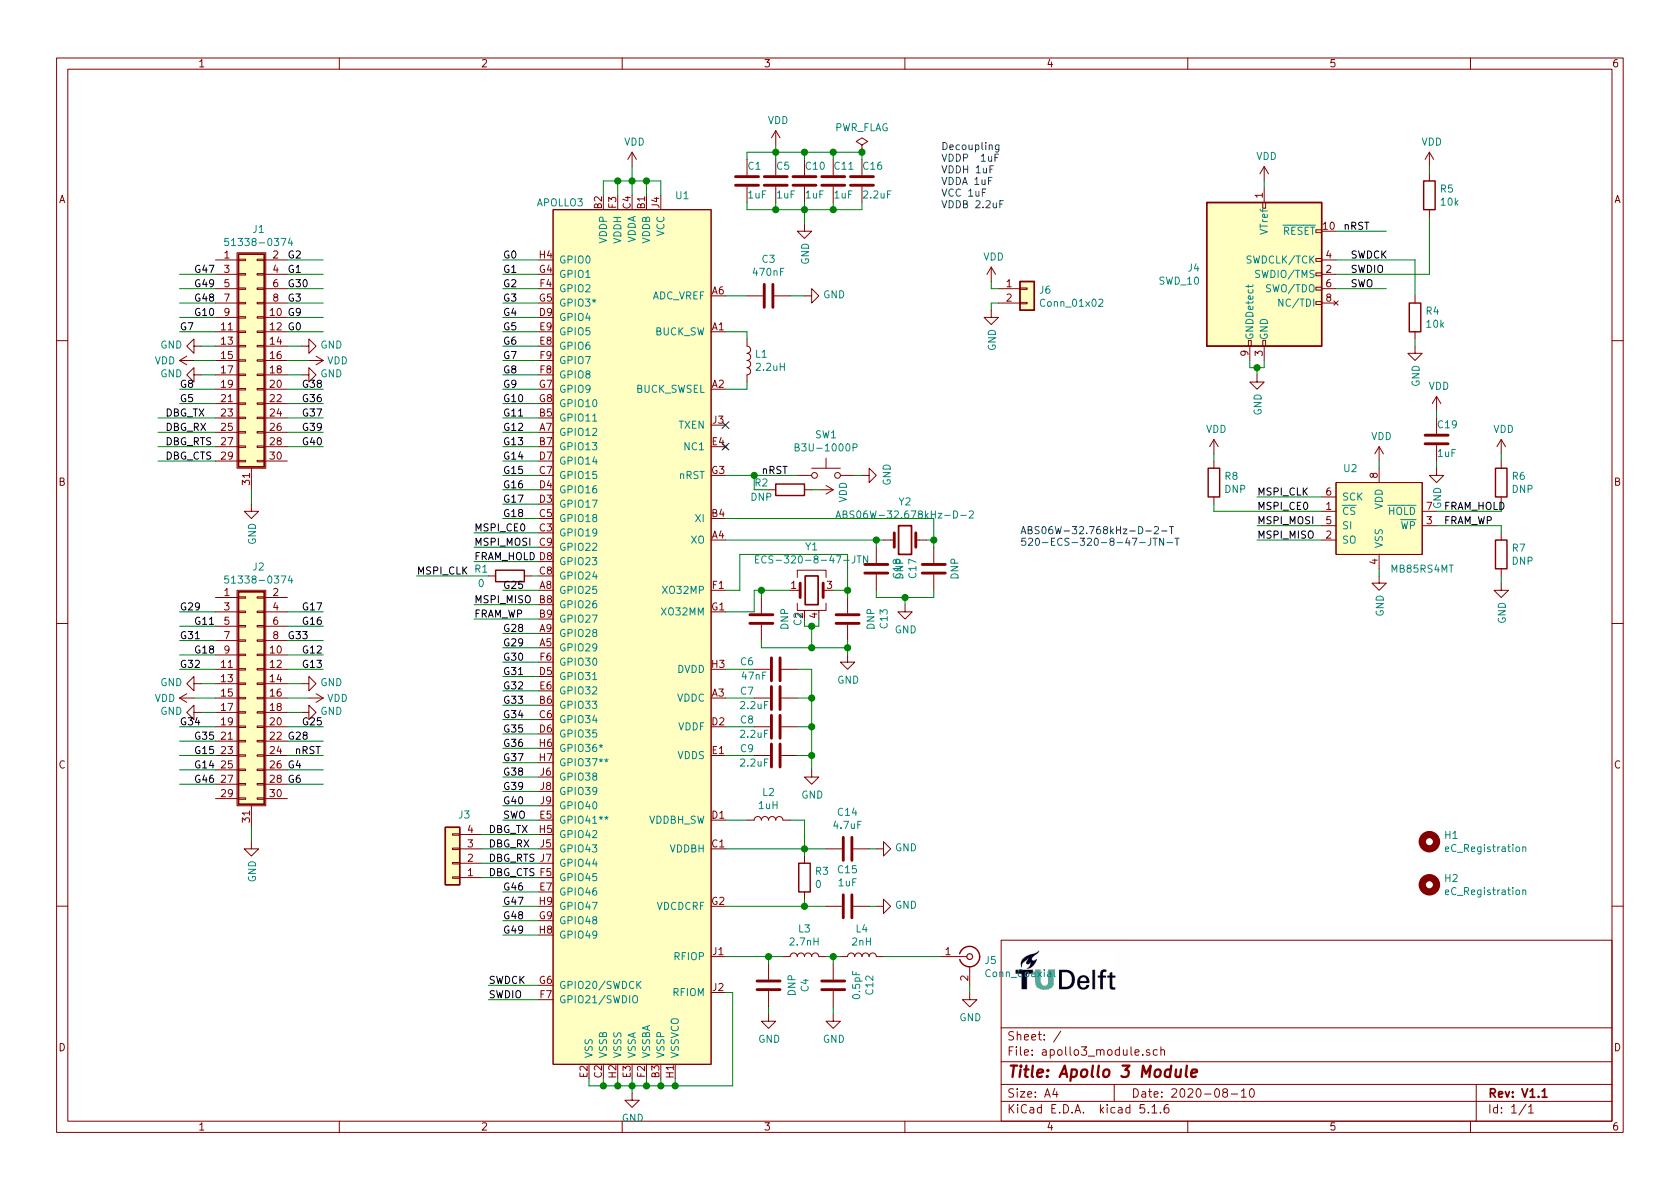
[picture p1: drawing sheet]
EESchema Schematic File Version 4
EELAYER 30 0
EELAYER END
$Descr A4 11693 8268
encoding utf-8
Sheet 1 1
Title "Apollo 3 Module"
Date "2020-08-10"
Rev "V1.1"
Comp ""
Comment1 ""
Comment2 ""
Comment3 ""
Comment4 ""
$EndDescr
$Comp
L Device:C C7
U 1 1
P 5400 4850
F 0 "C7" V 5350 4650 50  0000 C CNN
F 1 "2.2uF" V 5450 4700 50  0000 C CNN
F 2 "Capacitor_SMD:C_0402_1005Metric" H 5438 4700 50  0001 C CNN
F 3 "~" H 5400 4850 50  0001 C CNN
F 4 "GRM155R61C225KE11D" H 5400 4850 50  0001 C CNN "Partnum"
	1    5400 4850
	0    1    1    0   
$EndComp
$Comp
L Device:C C8
U 1 1
P 5400 5050
F 0 "C8" V 5350 4850 50  0000 C CNN
F 1 "2.2uF" V 5450 4900 50  0000 C CNN
F 2 "Capacitor_SMD:C_0402_1005Metric" H 5438 4900 50  0001 C CNN
F 3 "~" H 5400 5050 50  0001 C CNN
F 4 "GRM155R61C225KE11D" H 5400 5050 50  0001 C CNN "Partnum"
	1    5400 5050
	0    1    1    0   
$EndComp
$Comp
L Device:C C9
U 1 1
P 5400 5250
F 0 "C9" V 5350 5050 50  0000 C CNN
F 1 "2.2uF" V 5450 5100 50  0000 C CNN
F 2 "Capacitor_SMD:C_0402_1005Metric" H 5438 5100 50  0001 C CNN
F 3 "~" H 5400 5250 50  0001 C CNN
F 4 "GRM155R61C225KE11D" H 5400 5250 50  0001 C CNN "Partnum"
	1    5400 5250
	0    1    1    0   
$EndComp
$Comp
L power:GND #PWR06
U 1 1
P 5650 5350
F 0 "#PWR06" H 5650 5100 50  0001 C CNN
F 1 "GND" H 5655 5177 50  0000 C CNN
F 2 "" H 5650 5350 50  0001 C CNN
F 3 "" H 5650 5350 50  0001 C CNN
	1    5650 5350
	1    0    0    -1  
$EndComp
Wire Wire Line
	5550 4850 5650 4850
Wire Wire Line
	5650 4850 5650 5050
Wire Wire Line
	5550 5250 5650 5250
Connection ~ 5650 5250
Wire Wire Line
	5650 5250 5650 5350
Wire Wire Line
	5550 5050 5650 5050
Connection ~ 5650 5050
Wire Wire Line
	5650 5050 5650 5250
Wire Wire Line
	5050 4850 5250 4850
Wire Wire Line
	5050 5050 5250 5050
Wire Wire Line
	5250 5250 5050 5250
Wire Wire Line
	4200 1350 4200 1250
$Comp
L power:VDD #PWR01
U 1 1
P 4400 1150
F 0 "#PWR01" H 4400 1000 50  0001 C CNN
F 1 "VDD" H 4417 1323 50  0000 C CNN
F 2 "" H 4400 1150 50  0001 C CNN
F 3 "" H 4400 1150 50  0001 C CNN
	1    4400 1150
	1    0    0    -1  
$EndComp
Wire Wire Line
	4400 1150 4400 1250
Connection ~ 4400 1250
Wire Wire Line
	4400 1250 4500 1250
Wire Wire Line
	4200 1250 4300 1250
Wire Wire Line
	4600 1350 4600 1250
Wire Wire Line
	4500 1350 4500 1250
Connection ~ 4500 1250
Wire Wire Line
	4500 1250 4600 1250
Wire Wire Line
	4400 1350 4400 1250
Wire Wire Line
	4300 1250 4300 1350
Connection ~ 4300 1250
Wire Wire Line
	4300 1250 4400 1250
$Comp
L Device:C C6
U 1 1
P 5400 4650
F 0 "C6" V 5450 4850 50  0000 C CNN
F 1 "47nF" V 5350 4800 50  0000 C CNN
F 2 "Capacitor_SMD:C_0402_1005Metric" H 5438 4500 50  0001 C CNN
F 3 "~" H 5400 4650 50  0001 C CNN
F 4 "GRM155R71E473KA88D" V 5400 4650 50  0001 C CNN "Partnum"
	1    5400 4650
	0    -1   -1   0   
$EndComp
$Comp
L Device:C C1
U 1 1
P 5200 1250
F 0 "C1" H 5200 1150 50  0000 R CNN
F 1 "1uF" H 5200 1350 50  0000 R CNN
F 2 "Capacitor_SMD:C_0402_1005Metric" H 5238 1100 50  0001 C CNN
F 3 "~" H 5200 1250 50  0001 C CNN
F 4 "GRM155C81A105KA12D" H 5200 1250 50  0001 C CNN "Partnum"
	1    5200 1250
	-1   0    0    1   
$EndComp
$Comp
L Device:C C16
U 1 1
P 6000 1250
F 0 "C16" H 6000 1150 50  0000 R CNN
F 1 "2.2uF" H 6000 1350 50  0000 R CNN
F 2 "Capacitor_SMD:C_0402_1005Metric" H 6038 1100 50  0001 C CNN
F 3 "~" H 6000 1250 50  0001 C CNN
F 4 "GRM155R61C225KE11D" H 6000 1250 50  0001 C CNN "Partnum"
	1    6000 1250
	-1   0    0    1   
$EndComp
$Comp
L Device:C C5
U 1 1
P 5400 1250
F 0 "C5" H 5400 1150 50  0000 R CNN
F 1 "1uF" H 5400 1350 50  0000 R CNN
F 2 "Capacitor_SMD:C_0402_1005Metric" H 5438 1100 50  0001 C CNN
F 3 "~" H 5400 1250 50  0001 C CNN
F 4 "GRM155C81A105KA12D" H 5400 1250 50  0001 C CNN "Partnum"
	1    5400 1250
	-1   0    0    1   
$EndComp
$Comp
L Device:C C10
U 1 1
P 5600 1250
F 0 "C10" H 5600 1150 50  0000 R CNN
F 1 "1uF" H 5600 1350 50  0000 R CNN
F 2 "Capacitor_SMD:C_0402_1005Metric" H 5638 1100 50  0001 C CNN
F 3 "~" H 5600 1250 50  0001 C CNN
F 4 "GRM155C81A105KA12D" H 5600 1250 50  0001 C CNN "Partnum"
	1    5600 1250
	-1   0    0    1   
$EndComp
$Comp
L Device:C C11
U 1 1
P 5800 1250
F 0 "C11" H 5800 1150 50  0000 R CNN
F 1 "1uF" H 5800 1350 50  0000 R CNN
F 2 "Capacitor_SMD:C_0402_1005Metric" H 5838 1100 50  0001 C CNN
F 3 "~" H 5800 1250 50  0001 C CNN
F 4 "GRM155C81A105KA12D" H 5800 1250 50  0001 C CNN "Partnum"
	1    5800 1250
	-1   0    0    1   
$EndComp
$Comp
L power:VDD #PWR04
U 1 1
P 5400 1000
F 0 "#PWR04" H 5400 850 50  0001 C CNN
F 1 "VDD" H 5417 1173 50  0000 C CNN
F 2 "" H 5400 1000 50  0001 C CNN
F 3 "" H 5400 1000 50  0001 C CNN
	1    5400 1000
	1    0    0    -1  
$EndComp
Wire Wire Line
	6000 1050 6000 1100
Wire Wire Line
	5800 1100 5800 1050
Connection ~ 5800 1050
Wire Wire Line
	5800 1050 6000 1050
Wire Wire Line
	5600 1100 5600 1050
Connection ~ 5600 1050
Wire Wire Line
	5600 1050 5800 1050
Wire Wire Line
	5400 1100 5400 1050
Connection ~ 5400 1050
Wire Wire Line
	5400 1050 5600 1050
Wire Wire Line
	5200 1100 5200 1050
Wire Wire Line
	5200 1050 5400 1050
Wire Wire Line
	6000 1450 6000 1400
Wire Wire Line
	5800 1400 5800 1450
Connection ~ 5800 1450
Wire Wire Line
	5800 1450 6000 1450
Wire Wire Line
	5600 1400 5600 1450
Connection ~ 5600 1450
Wire Wire Line
	5600 1450 5800 1450
Wire Wire Line
	5400 1400 5400 1450
Connection ~ 5400 1450
Wire Wire Line
	5400 1450 5600 1450
Wire Wire Line
	5200 1400 5200 1450
Wire Wire Line
	5200 1450 5400 1450
Wire Wire Line
	5400 1000 5400 1050
Text Notes 6550 1450 0    50   ~ 0
Decoupling\nVDDP  1uF\nVDDH 1uF\nVDDA 1uF\nVCC 1uF\nVDDB 2.2uF
Wire Wire Line
	5550 4650 5650 4650
Wire Wire Line
	5650 4650 5650 4850
Connection ~ 5650 4850
Wire Wire Line
	5050 4650 5250 4650
NoConn ~ 5050 3100
$Comp
L Device:C C3
U 1 1
P 5350 2050
F 0 "C3" V 5602 2050 50  0000 C CNN
F 1 "470nF" V 5511 2050 50  0000 C CNN
F 2 "Capacitor_SMD:C_0402_1005Metric" H 5388 1900 50  0001 C CNN
F 3 "~" H 5350 2050 50  0001 C CNN
F 4 "GRT155R61C474KE01D" H 5350 2050 50  0001 C CNN "Partnum"
	1    5350 2050
	0    -1   -1   0   
$EndComp
$Comp
L power:GND #PWR05
U 1 1
P 5600 2050
F 0 "#PWR05" H 5600 1800 50  0001 C CNN
F 1 "GND" V 5605 1922 50  0000 R CNN
F 2 "" H 5600 2050 50  0001 C CNN
F 3 "" H 5600 2050 50  0001 C CNN
	1    5600 2050
	0    -1   -1   0   
$EndComp
Wire Wire Line
	5050 2050 5200 2050
Wire Wire Line
	5500 2050 5600 2050
$Comp
L Device:L L1
U 1 1
P 5200 2500
F 0 "L1" H 5253 2546 50  0000 L CNN
F 1 "2.2uH" H 5253 2455 50  0000 L CNN
F 2 "Inductor_SMD:L_0805_2012Metric" H 5200 2500 50  0001 C CNN
F 3 "~" H 5200 2500 50  0001 C CNN
F 4 "DFE201610E-2R2M=P2" H 5200 2500 50  0001 C CNN "Partnum"
	1    5200 2500
	1    0    0    -1  
$EndComp
Wire Wire Line
	5050 2300 5200 2300
Wire Wire Line
	5200 2300 5200 2350
Wire Wire Line
	5050 2700 5200 2700
Wire Wire Line
	5200 2700 5200 2650
$Comp
L Device:L L2
U 1 1
P 5350 5700
F 0 "L2" V 5540 5700 50  0000 C CNN
F 1 "1uH" V 5449 5700 50  0000 C CNN
F 2 "Inductor_SMD:L_0603_1608Metric" H 5350 5700 50  0001 C CNN
F 3 "~" H 5350 5700 50  0001 C CNN
F 4 "DFE18SAN1R0MG0L" H 5350 5700 50  0001 C CNN "Partnum"
	1    5350 5700
	0    -1   -1   0   
$EndComp
$Comp
L Device:C C15
U 1 1
P 5900 6300
F 0 "C15" V 6152 6300 50  0000 C CNN
F 1 "1uF" V 6061 6300 50  0000 C CNN
F 2 "Capacitor_SMD:C_0402_1005Metric" H 5938 6150 50  0001 C CNN
F 3 "~" H 5900 6300 50  0001 C CNN
F 4 "GRM155C81A105KA12D" H 5900 6300 50  0001 C CNN "Partnum"
	1    5900 6300
	0    -1   -1   0   
$EndComp
$Comp
L Device:C C14
U 1 1
P 5900 5900
F 0 "C14" V 6152 5900 50  0000 C CNN
F 1 "4.7uF" V 6061 5900 50  0000 C CNN
F 2 "Capacitor_SMD:C_0402_1005Metric" H 5938 5750 50  0001 C CNN
F 3 "~" H 5900 5900 50  0001 C CNN
F 4 "CL05A475KP5NRNC" V 5900 5900 50  0001 C CNN "Partnum"
	1    5900 5900
	0    -1   -1   0   
$EndComp
$Comp
L Device:R R3
U 1 1
P 5600 6100
F 0 "R3" H 5670 6146 50  0000 L CNN
F 1 "0" H 5670 6055 50  0000 L CNN
F 2 "Resistor_SMD:R_0402_1005Metric" V 5530 6100 50  0001 C CNN
F 3 "~" H 5600 6100 50  0001 C CNN
F 4 "ERJ-2GE0R00X" H 5600 6100 50  0001 C CNN "Partnum"
	1    5600 6100
	1    0    0    -1  
$EndComp
Wire Wire Line
	5750 5900 5600 5900
Wire Wire Line
	5600 5950 5600 5900
Connection ~ 5600 5900
Wire Wire Line
	5600 5900 5050 5900
Wire Wire Line
	5500 5700 5600 5700
Wire Wire Line
	5600 5700 5600 5900
Wire Wire Line
	5050 5700 5200 5700
Wire Wire Line
	5600 6250 5600 6300
Wire Wire Line
	5600 6300 5050 6300
Wire Wire Line
	5750 6300 5600 6300
Connection ~ 5600 6300
Wire Wire Line
	6050 6300 6100 6300
Wire Wire Line
	6050 5900 6100 5900
$Comp
L power:GND #PWR011
U 1 1
P 6100 5900
F 0 "#PWR011" H 6100 5650 50  0001 C CNN
F 1 "GND" V 6105 5772 50  0000 R CNN
F 2 "" H 6100 5900 50  0001 C CNN
F 3 "" H 6100 5900 50  0001 C CNN
	1    6100 5900
	0    -1   -1   0   
$EndComp
$Comp
L power:GND #PWR012
U 1 1
P 6100 6300
F 0 "#PWR012" H 6100 6050 50  0001 C CNN
F 1 "GND" V 6105 6172 50  0000 R CNN
F 2 "" H 6100 6300 50  0001 C CNN
F 3 "" H 6100 6300 50  0001 C CNN
	1    6100 6300
	0    -1   -1   0   
$EndComp
$Comp
L Device:C C13
U 1 1
P 5900 4300
F 0 "C13" V 6152 4300 50  0000 C CNN
F 1 "DNP" V 6061 4300 50  0000 C CNN
F 2 "Capacitor_SMD:C_0402_1005Metric" H 5938 4150 50  0001 C CNN
F 3 "~" H 5900 4300 50  0001 C CNN
	1    5900 4300
	1    0    0    -1  
$EndComp
$Comp
L Device:C C2
U 1 1
P 5300 4300
F 0 "C2" V 5552 4300 50  0000 C CNN
F 1 "DNP" V 5461 4300 50  0000 C CNN
F 2 "Capacitor_SMD:C_0402_1005Metric" H 5338 4150 50  0001 C CNN
F 3 "~" H 5300 4300 50  0001 C CNN
	1    5300 4300
	1    0    0    -1  
$EndComp
Text Notes 7100 3800 0    50   ~ 0
ABS06W-32.768kHz-D-2-T\n520-ECS-320-8-47-JTN-T
$Comp
L jaspers_lib:SWD_10 J4
U 1 1
P 8800 1900
F 0 "J4" H 8356 1946 50  0000 R CNN
F 1 "SWD_10" H 8356 1855 50  0000 R CNN
F 2 "jaspers_footprints:FTSH-105-01-F-D-K" H 8800 1900 50  0001 C CNN
F 3 "http://infocenter.arm.com/help/topic/com.arm.doc.ddi0314h/DDI0314H_coresight_components_trm.pdf" V 8450 650 50  0001 C CNN
F 4 "FTSH-105-01-F-D-K" H 8800 1900 50  0001 C CNN "Partnum"
	1    8800 1900
	1    0    0    -1  
$EndComp
NoConn ~ 5050 2950
Wire Wire Line
	5050 4250 5250 4250
Wire Wire Line
	5250 4250 5250 4100
Wire Wire Line
	5250 4100 5300 4100
Wire Wire Line
	5300 4150 5300 4100
Connection ~ 5300 4100
Wire Wire Line
	5300 4100 5500 4100
Wire Wire Line
	5050 4100 5150 4100
Wire Wire Line
	5150 4100 5150 3850
Wire Wire Line
	5150 3850 5900 3850
Wire Wire Line
	5900 3850 5900 4100
Wire Wire Line
	5800 4100 5900 4100
Connection ~ 5900 4100
Wire Wire Line
	5900 4100 5900 4150
$Comp
L power:GND #PWR09
U 1 1
P 5900 4550
F 0 "#PWR09" H 5900 4300 50  0001 C CNN
F 1 "GND" H 5905 4377 50  0000 C CNN
F 2 "" H 5900 4550 50  0001 C CNN
F 3 "" H 5900 4550 50  0001 C CNN
	1    5900 4550
	1    0    0    -1  
$EndComp
Wire Wire Line
	5300 4450 5300 4500
Wire Wire Line
	5300 4500 5650 4500
Wire Wire Line
	5900 4500 5900 4450
Wire Wire Line
	5900 4500 5900 4550
Connection ~ 5900 4500
Wire Wire Line
	5650 4350 5650 4500
Connection ~ 5650 4500
Wire Wire Line
	5650 4500 5900 4500
$Comp
L power:GND #PWR013
U 1 1
P 6300 4200
F 0 "#PWR013" H 6300 3950 50  0001 C CNN
F 1 "GND" H 6305 4027 50  0000 C CNN
F 2 "" H 6300 4200 50  0001 C CNN
F 3 "" H 6300 4200 50  0001 C CNN
	1    6300 4200
	1    0    0    -1  
$EndComp
Wire Wire Line
	6100 4150 6100 4100
Wire Wire Line
	6500 4150 6300 4150
Wire Wire Line
	6500 4100 6500 4150
Wire Wire Line
	6500 3750 6450 3750
Wire Wire Line
	6100 3750 6100 3800
Wire Wire Line
	6150 3750 6100 3750
$Comp
L Device:C C17
U 1 1
P 6100 3950
F 0 "C17" V 6352 3950 50  0000 C CNN
F 1 "DNP" V 6261 3950 50  0000 C CNN
F 2 "Capacitor_SMD:C_0402_1005Metric" H 6138 3800 50  0001 C CNN
F 3 "~" H 6100 3950 50  0001 C CNN
	1    6100 3950
	1    0    0    -1  
$EndComp
$Comp
L Device:C C18
U 1 1
P 6500 3950
F 0 "C18" V 6752 3950 50  0000 C CNN
F 1 "DNP" V 6350 3950 50  0000 C CNN
F 2 "Capacitor_SMD:C_0402_1005Metric" H 6538 3800 50  0001 C CNN
F 3 "~" H 6500 3950 50  0001 C CNN
	1    6500 3950
	-1   0    0    1   
$EndComp
Wire Wire Line
	6300 4200 6300 4150
Connection ~ 6300 4150
Wire Wire Line
	6300 4150 6100 4150
Wire Wire Line
	5050 3750 6100 3750
Connection ~ 6100 3750
$Comp
L jaspers_lib:ABS06W-32.678kHz-D-2 Y2
U 1 1
P 6300 3750
F 0 "Y2" H 6300 4018 50  0000 C CNN
F 1 "ABS06W-32.678kHz-D-2" H 6300 3927 50  0000 C CNN
F 2 "jaspers_footprints:Crystal_SMD_MicroCrystal_CC8V-T1A-2Pin_2.0x1.2mm" H 6300 3750 50  0001 C CNN
F 3 "https://abracon.com/Resonators/ABS06W.pdf" H 6300 3750 50  0001 C CNN
F 4 "ABS06W-32.768kHz-D-2" H 6300 3750 50  0001 C CNN "Partnum"
	1    6300 3750
	1    0    0    -1  
$EndComp
Wire Wire Line
	5050 3600 6500 3600
Wire Wire Line
	6500 3600 6500 3750
Connection ~ 6500 3750
Wire Wire Line
	6500 3750 6500 3800
Text Label 3400 6850 0    50   ~ 0
SWDCK
Text Label 3400 6950 0    50   ~ 0
SWDIO
Wire Wire Line
	3750 6850 3400 6850
Wire Wire Line
	3400 6950 3750 6950
Text Label 9400 1800 0    50   ~ 0
SWDCK
Text Label 9400 1900 0    50   ~ 0
SWDIO
Wire Wire Line
	9300 2000 9650 2000
Text Label 9400 2000 0    50   ~ 0
SWO
Text Label 3500 5700 0    50   ~ 0
SWO
Wire Wire Line
	3500 5700 3750 5700
$Comp
L power:GND #PWR014
U 1 1
P 8750 2600
F 0 "#PWR014" H 8750 2350 50  0001 C CNN
F 1 "GND" V 8755 2472 50  0000 R CNN
F 2 "" H 8750 2600 50  0001 C CNN
F 3 "" H 8750 2600 50  0001 C CNN
	1    8750 2600
	1    0    0    -1  
$EndComp
Wire Wire Line
	8700 2500 8700 2550
Wire Wire Line
	8700 2550 8750 2550
Wire Wire Line
	8800 2550 8800 2500
Wire Wire Line
	8750 2550 8750 2600
Connection ~ 8750 2550
Wire Wire Line
	8750 2550 8800 2550
$Comp
L power:VDD #PWR015
U 1 1
P 8800 1250
F 0 "#PWR015" H 8800 1100 50  0001 C CNN
F 1 "VDD" H 8817 1423 50  0000 C CNN
F 2 "" H 8800 1250 50  0001 C CNN
F 3 "" H 8800 1250 50  0001 C CNN
	1    8800 1250
	1    0    0    -1  
$EndComp
Wire Wire Line
	8800 1250 8800 1300
Text Label 5300 3300 0    50   ~ 0
nRST
$Comp
L Switch:SW_Push SW1
U 1 1
P 5750 3300
F 0 "SW1" H 5750 3585 50  0000 C CNN
F 1 "B3U-1000P" H 5750 3494 50  0000 C CNN
F 2 "Button_Switch_SMD:SW_SPST_B3U-1000P" H 5750 3500 50  0001 C CNN
F 3 "~" H 5750 3500 50  0001 C CNN
F 4 "B3U-1000P" H 5750 3300 50  0001 C CNN "Partnum"
	1    5750 3300
	1    0    0    -1  
$EndComp
Wire Wire Line
	5050 3300 5250 3300
Wire Wire Line
	5950 3300 6000 3300
$Comp
L power:GND #PWR010
U 1 1
P 6000 3300
F 0 "#PWR010" H 6000 3050 50  0001 C CNN
F 1 "GND" H 6005 3127 50  0000 C CNN
F 2 "" H 6000 3300 50  0001 C CNN
F 3 "" H 6000 3300 50  0001 C CNN
	1    6000 3300
	0    -1   -1   0   
$EndComp
$Comp
L power:VDD #PWR07
U 1 1
P 5700 3400
F 0 "#PWR07" H 5700 3250 50  0001 C CNN
F 1 "VDD" H 5717 3573 50  0000 C CNN
F 2 "" H 5700 3400 50  0001 C CNN
F 3 "" H 5700 3400 50  0001 C CNN
	1    5700 3400
	0    1    1    0   
$EndComp
Wire Wire Line
	5650 3400 5700 3400
Wire Wire Line
	5250 3400 5250 3300
Wire Wire Line
	5250 3400 5350 3400
Connection ~ 5250 3300
Wire Wire Line
	5250 3300 5550 3300
Text Label 9350 1600 0    50   ~ 0
nRST
Wire Wire Line
	9300 1600 9650 1600
Wire Wire Line
	5050 6900 5100 6900
Wire Wire Line
	5100 6900 5100 7550
Wire Wire Line
	5100 7550 4700 7550
Wire Wire Line
	4100 7550 4100 7500
Wire Wire Line
	4700 7500 4700 7550
Connection ~ 4700 7550
Wire Wire Line
	4700 7550 4600 7550
Wire Wire Line
	4600 7500 4600 7550
Connection ~ 4600 7550
Wire Wire Line
	4600 7550 4500 7550
Wire Wire Line
	4500 7500 4500 7550
Connection ~ 4500 7550
Wire Wire Line
	4300 7550 4300 7500
Wire Wire Line
	4100 7550 4200 7550
Connection ~ 4300 7550
Wire Wire Line
	4300 7550 4400 7550
Wire Wire Line
	4200 7500 4200 7550
Connection ~ 4200 7550
Wire Wire Line
	4200 7550 4300 7550
Wire Wire Line
	4400 7500 4400 7550
Connection ~ 4400 7550
Wire Wire Line
	4400 7550 4500 7550
Wire Wire Line
	4400 7550 4400 7600
$Comp
L power:GND #PWR02
U 1 1
P 4400 7600
F 0 "#PWR02" H 4400 7350 50  0001 C CNN
F 1 "GND" H 4405 7427 50  0000 C CNN
F 2 "" H 4400 7600 50  0001 C CNN
F 3 "" H 4400 7600 50  0001 C CNN
	1    4400 7600
	1    0    0    -1  
$EndComp
$Comp
L Device:C C4
U 1 1
P 5350 6850
F 0 "C4" V 5602 6850 50  0000 C CNN
F 1 "DNP" V 5511 6850 50  0000 C CNN
F 2 "Capacitor_SMD:C_0402_1005Metric" H 5388 6700 50  0001 C CNN
F 3 "~" H 5350 6850 50  0001 C CNN
	1    5350 6850
	1    0    0    -1  
$EndComp
$Comp
L Device:C C12
U 1 1
P 5800 6850
F 0 "C12" V 6052 6850 50  0000 C CNN
F 1 "0.5pF" V 5961 6850 50  0000 C CNN
F 2 "Capacitor_SMD:C_0402_1005Metric" H 5838 6700 50  0001 C CNN
F 3 "~" H 5800 6850 50  0001 C CNN
F 4 "GRM1885C1HR50BA01D" V 5800 6850 50  0001 C CNN "Partnum"
	1    5800 6850
	1    0    0    -1  
$EndComp
$Comp
L Device:L L3
U 1 1
P 5600 6650
F 0 "L3" V 5790 6650 50  0000 C CNN
F 1 "2.7nH" V 5699 6650 50  0000 C CNN
F 2 "Inductor_SMD:L_0402_1005Metric" H 5600 6650 50  0001 C CNN
F 3 "~" H 5600 6650 50  0001 C CNN
F 4 "LQG15HS2N7S02D" H 5600 6650 50  0001 C CNN "Partnum"
	1    5600 6650
	0    -1   -1   0   
$EndComp
$Comp
L Device:L L4
U 1 1
P 6000 6650
F 0 "L4" V 6190 6650 50  0000 C CNN
F 1 "2nH" V 6099 6650 50  0000 C CNN
F 2 "Inductor_SMD:L_0402_1005Metric" H 6000 6650 50  0001 C CNN
F 3 "~" H 6000 6650 50  0001 C CNN
F 4 "LQG15HS2N0S02D" H 6000 6650 50  0001 C CNN "Partnum"
	1    6000 6650
	0    -1   -1   0   
$EndComp
$Comp
L power:GND #PWR03
U 1 1
P 5350 7050
F 0 "#PWR03" H 5350 6800 50  0001 C CNN
F 1 "GND" H 5355 6877 50  0000 C CNN
F 2 "" H 5350 7050 50  0001 C CNN
F 3 "" H 5350 7050 50  0001 C CNN
	1    5350 7050
	1    0    0    -1  
$EndComp
$Comp
L power:GND #PWR08
U 1 1
P 5800 7050
F 0 "#PWR08" H 5800 6800 50  0001 C CNN
F 1 "GND" H 5805 6877 50  0000 C CNN
F 2 "" H 5800 7050 50  0001 C CNN
F 3 "" H 5800 7050 50  0001 C CNN
	1    5800 7050
	1    0    0    -1  
$EndComp
Wire Wire Line
	5050 6650 5350 6650
Wire Wire Line
	5350 6650 5350 6700
Wire Wire Line
	5350 6650 5450 6650
Connection ~ 5350 6650
Wire Wire Line
	5800 6650 5750 6650
Wire Wire Line
	5800 6700 5800 6650
Wire Wire Line
	5850 6650 5800 6650
Connection ~ 5800 6650
Wire Wire Line
	6150 6650 6550 6650
Wire Wire Line
	5800 7000 5800 7050
Wire Wire Line
	5350 7000 5350 7050
$Comp
L jaspers_lib:51338-0374 J1
U 1 1
P 1750 2500
F 0 "J1" H 1800 3415 50  0000 C CNN
F 1 "51338-0374" H 1800 3324 50  0000 C CNN
F 2 "jaspers_footprints:51338-0374" H 1750 2500 50  0001 C CNN
F 3 "https://www.molex.com/webdocs/datasheets/pdf/en-us/0513380374_PCB_RECEPTACLES.pdf" H 1750 2500 50  0001 C CNN
F 4 "51338-0374" H 1750 2500 50  0001 C CNN "Partnum"
	1    1750 2500
	1    0    0    -1  
$EndComp
$Comp
L jaspers_lib:51338-0374 J2
U 1 1
P 1750 4850
F 0 "J2" H 1800 5765 50  0000 C CNN
F 1 "51338-0374" H 1800 5674 50  0000 C CNN
F 2 "jaspers_footprints:51338-0374" H 1750 4850 50  0001 C CNN
F 3 "https://www.molex.com/webdocs/datasheets/pdf/en-us/0513380374_PCB_RECEPTACLES.pdf" H 1750 4850 50  0001 C CNN
F 4 "51338-0374" H 1750 4850 50  0001 C CNN "Partnum"
	1    1750 4850
	1    0    0    -1  
$EndComp
$Comp
L jaspers_lib:MB85RS4MT U2
U 1 1
P 9600 3600
F 0 "U2" H 9400 3950 50  0000 C CNN
F 1 "MB85RS4MT" H 9900 3250 50  0000 C CNN
F 2 "Package_SO:SO-8_5.3x6.2mm_P1.27mm" H 9350 3450 50  0001 C CNN
F 3 "https://www.fujitsu.com/global/documents/products/devices/semiconductor/fram/lineup/MB85RS4MT-DS501-00053-1v0-E.pdf" H 9350 3450 50  0001 C CNN
F 4 "MB85RS4MT" H 9600 3600 50  0001 C CNN "Partnum"
	1    9600 3600
	1    0    0    -1  
$EndComp
Text Label 8750 3450 0    50   ~ 0
MSPI_CLK
Text Label 8750 3550 0    50   ~ 0
MSPI_CE0
Text Label 8750 3650 0    50   ~ 0
MSPI_MOSI
Text Label 8750 3750 0    50   ~ 0
MSPI_MISO
Wire Wire Line
	8750 3450 9200 3450
Wire Wire Line
	8750 3650 9200 3650
Wire Wire Line
	9200 3750 8750 3750
$Comp
L power:GND #PWR017
U 1 1
P 9600 4000
F 0 "#PWR017" H 9600 3750 50  0001 C CNN
F 1 "GND" V 9605 3872 50  0000 R CNN
F 2 "" H 9600 4000 50  0001 C CNN
F 3 "" H 9600 4000 50  0001 C CNN
	1    9600 4000
	1    0    0    -1  
$EndComp
Wire Wire Line
	9600 4000 9600 3950
$Comp
L power:VDD #PWR016
U 1 1
P 9600 3200
F 0 "#PWR016" H 9600 3050 50  0001 C CNN
F 1 "VDD" H 9617 3373 50  0000 C CNN
F 2 "" H 9600 3200 50  0001 C CNN
F 3 "" H 9600 3200 50  0001 C CNN
	1    9600 3200
	1    0    0    -1  
$EndComp
Wire Wire Line
	9600 3200 9600 3250
$Comp
L Device:R R6
U 1 1
P 10450 3350
F 0 "R6" H 10520 3396 50  0000 L CNN
F 1 "DNP" H 10520 3305 50  0000 L CNN
F 2 "Resistor_SMD:R_0603_1608Metric" V 10380 3350 50  0001 C CNN
F 3 "~" H 10450 3350 50  0001 C CNN
	1    10450 3350
	1    0    0    -1  
$EndComp
$Comp
L Device:R R7
U 1 1
P 10450 3850
F 0 "R7" H 10520 3896 50  0000 L CNN
F 1 "DNP" H 10520 3805 50  0000 L CNN
F 2 "Resistor_SMD:R_0603_1608Metric" V 10380 3850 50  0001 C CNN
F 3 "~" H 10450 3850 50  0001 C CNN
	1    10450 3850
	1    0    0    -1  
$EndComp
$Comp
L power:GND #PWR021
U 1 1
P 10450 4050
F 0 "#PWR021" H 10450 3800 50  0001 C CNN
F 1 "GND" V 10455 3922 50  0000 R CNN
F 2 "" H 10450 4050 50  0001 C CNN
F 3 "" H 10450 4050 50  0001 C CNN
	1    10450 4050
	1    0    0    -1  
$EndComp
$Comp
L power:VDD #PWR020
U 1 1
P 10450 3150
F 0 "#PWR020" H 10450 3000 50  0001 C CNN
F 1 "VDD" H 10467 3323 50  0000 C CNN
F 2 "" H 10450 3150 50  0001 C CNN
F 3 "" H 10450 3150 50  0001 C CNN
	1    10450 3150
	1    0    0    -1  
$EndComp
Wire Wire Line
	10450 3500 10450 3550
Wire Wire Line
	10450 3550 10000 3550
Wire Wire Line
	10450 3150 10450 3200
Wire Wire Line
	10450 4050 10450 4000
Text Label 10050 3550 0    50   ~ 0
FRAM_HOLD
Text Label 10050 3650 0    50   ~ 0
FRAM_WP
Wire Wire Line
	10000 3650 10450 3650
Wire Wire Line
	10450 3650 10450 3700
Text Label 2900 4000 0    50   ~ 0
MSPI_CLK
Text Label 3300 3700 0    50   ~ 0
MSPI_CE0
Text Label 3300 3800 0    50   ~ 0
MSPI_MOSI
Text Label 3300 4200 0    50   ~ 0
MSPI_MISO
Wire Wire Line
	3750 3700 3300 3700
Wire Wire Line
	3300 3800 3750 3800
Wire Wire Line
	3750 4200 3300 4200
Wire Wire Line
	3750 3900 3300 3900
Text Label 3300 3900 0    50   ~ 0
FRAM_HOLD
Text Label 3300 4300 0    50   ~ 0
FRAM_WP
Wire Wire Line
	3300 4300 3750 4300
$Comp
L Connector_Generic:Conn_01x04 J3
U 1 1
P 3150 6000
F 0 "J3" H 3068 5667 50  0000 C CNN
F 1 "Conn_01x04" H 3068 5666 50  0001 C CNN
F 2 "Connector_PinHeader_1.27mm:PinHeader_1x04_P1.27mm_Vertical" H 3150 6000 50  0001 C CNN
F 3 "~" H 3150 6000 50  0001 C CNN
F 4 "GRPB041VWVN-RC" H 3150 6000 50  0001 C CNN "Partnum"
	1    3150 6000
	-1   0    0    1   
$EndComp
Wire Wire Line
	3350 5800 3750 5800
Wire Wire Line
	3750 5900 3350 5900
Wire Wire Line
	3350 6000 3750 6000
Wire Wire Line
	3750 6100 3350 6100
Text Label 3400 5800 0    50   ~ 0
DBG_TX
Text Label 3400 5900 0    50   ~ 0
DBG_RX
Text Label 3400 6000 0    50   ~ 0
DBG_RTS
Text Label 3400 6100 0    50   ~ 0
DBG_CTS
Wire Wire Line
	9300 1800 9850 1800
$Comp
L Device:R R4
U 1 1
P 9850 2200
F 0 "R4" H 9920 2246 50  0000 L CNN
F 1 "10k" H 9920 2155 50  0000 L CNN
F 2 "Resistor_SMD:R_0603_1608Metric" V 9780 2200 50  0001 C CNN
F 3 "~" H 9850 2200 50  0001 C CNN
F 4 "ERJ-3GEYJ103V" H 9850 2200 50  0001 C CNN "Partnum"
	1    9850 2200
	1    0    0    -1  
$EndComp
Wire Wire Line
	9300 1900 9950 1900
Wire Wire Line
	9950 1900 9950 1500
$Comp
L Device:R R5
U 1 1
P 9950 1350
F 0 "R5" H 10020 1396 50  0000 L CNN
F 1 "10k" H 10020 1305 50  0000 L CNN
F 2 "Resistor_SMD:R_0603_1608Metric" V 9880 1350 50  0001 C CNN
F 3 "~" H 9950 1350 50  0001 C CNN
F 4 "ERJ-3GEYJ103V" H 9950 1350 50  0001 C CNN "Partnum"
	1    9950 1350
	1    0    0    -1  
$EndComp
$Comp
L power:VDD #PWR019
U 1 1
P 9950 1150
F 0 "#PWR019" H 9950 1000 50  0001 C CNN
F 1 "VDD" H 9967 1323 50  0000 C CNN
F 2 "" H 9950 1150 50  0001 C CNN
F 3 "" H 9950 1150 50  0001 C CNN
	1    9950 1150
	1    0    0    -1  
$EndComp
Wire Wire Line
	9950 1150 9950 1200
Wire Wire Line
	9850 1800 9850 2050
$Comp
L power:GND #PWR018
U 1 1
P 9850 2400
F 0 "#PWR018" H 9850 2150 50  0001 C CNN
F 1 "GND" V 9855 2272 50  0000 R CNN
F 2 "" H 9850 2400 50  0001 C CNN
F 3 "" H 9850 2400 50  0001 C CNN
	1    9850 2400
	1    0    0    -1  
$EndComp
Wire Wire Line
	9850 2350 9850 2400
$Comp
L Device:R R1
U 1 1
P 3550 4000
F 0 "R1" V 3500 3800 50  0000 C CNN
F 1 "0" V 3600 3800 50  0000 C CNN
F 2 "Resistor_SMD:R_0603_1608Metric" V 3480 4000 50  0001 C CNN
F 3 "~" H 3550 4000 50  0001 C CNN
F 4 "ERJ-3GEY0R00V" V 3550 4000 50  0001 C CNN "Partnum"
	1    3550 4000
	0    1    1    0   
$EndComp
Wire Wire Line
	3750 4000 3700 4000
Wire Wire Line
	2900 4000 3400 4000
Text Label 3500 1800 0    50   ~ 0
G0
Text Label 3500 1900 0    50   ~ 0
G1
Text Label 3500 2000 0    50   ~ 0
G2
Text Label 3500 2100 0    50   ~ 0
G3
Text Label 3500 2200 0    50   ~ 0
G4
Text Label 3500 2300 0    50   ~ 0
G5
Text Label 3500 2400 0    50   ~ 0
G6
Text Label 3500 2500 0    50   ~ 0
G7
Text Label 3500 2600 0    50   ~ 0
G8
Text Label 3500 2700 0    50   ~ 0
G9
Text Label 3500 2800 0    50   ~ 0
G10
Text Label 3500 2900 0    50   ~ 0
G11
Text Label 3500 3000 0    50   ~ 0
G12
Text Label 3500 3100 0    50   ~ 0
G13
Text Label 3500 3200 0    50   ~ 0
G14
Text Label 3500 3300 0    50   ~ 0
G15
Text Label 3500 3400 0    50   ~ 0
G16
Text Label 3500 3500 0    50   ~ 0
G17
Text Label 3500 3600 0    50   ~ 0
G18
Text Label 3500 4400 0    50   ~ 0
G28
Text Label 3500 4500 0    50   ~ 0
G29
Text Label 3500 4600 0    50   ~ 0
G30
Text Label 3500 4700 0    50   ~ 0
G31
Text Label 3500 4800 0    50   ~ 0
G32
Text Label 3500 4900 0    50   ~ 0
G33
Text Label 3500 5000 0    50   ~ 0
G34
Text Label 3500 5100 0    50   ~ 0
G35
Text Label 3500 5200 0    50   ~ 0
G36
Text Label 3500 5300 0    50   ~ 0
G37
Text Label 3500 5400 0    50   ~ 0
G38
Text Label 3500 5500 0    50   ~ 0
G39
Text Label 3500 5600 0    50   ~ 0
G40
Text Label 3500 6200 0    50   ~ 0
G46
Text Label 3500 6300 0    50   ~ 0
G47
Text Label 3500 6400 0    50   ~ 0
G48
Text Label 3500 6500 0    50   ~ 0
G49
Wire Wire Line
	3500 1800 3750 1800
Wire Wire Line
	3750 1900 3500 1900
Wire Wire Line
	3500 2000 3750 2000
Wire Wire Line
	3500 2100 3750 2100
Wire Wire Line
	3500 2200 3750 2200
Wire Wire Line
	3750 2300 3500 2300
Wire Wire Line
	3500 2400 3750 2400
Wire Wire Line
	3750 2500 3500 2500
Wire Wire Line
	3500 2600 3750 2600
Wire Wire Line
	3750 2700 3500 2700
Wire Wire Line
	3500 2800 3750 2800
Wire Wire Line
	3750 2900 3500 2900
Wire Wire Line
	3500 3000 3750 3000
Wire Wire Line
	3750 3100 3500 3100
Wire Wire Line
	3500 3200 3750 3200
Wire Wire Line
	3750 3300 3500 3300
Wire Wire Line
	3500 3400 3750 3400
Wire Wire Line
	3750 3500 3500 3500
Wire Wire Line
	3500 3600 3750 3600
Wire Wire Line
	3500 4400 3750 4400
Wire Wire Line
	3500 4500 3750 4500
Wire Wire Line
	3500 4600 3750 4600
Wire Wire Line
	3500 4700 3750 4700
Wire Wire Line
	3750 4800 3500 4800
Wire Wire Line
	3500 4900 3750 4900
Wire Wire Line
	3750 5000 3500 5000
Wire Wire Line
	3500 5100 3750 5100
Wire Wire Line
	3500 5200 3750 5200
Wire Wire Line
	3500 5300 3750 5300
Wire Wire Line
	3750 5400 3500 5400
Wire Wire Line
	3500 5500 3750 5500
Wire Wire Line
	3750 5600 3500 5600
Wire Wire Line
	3500 6200 3750 6200
Wire Wire Line
	3750 6300 3500 6300
Wire Wire Line
	3500 6400 3750 6400
Wire Wire Line
	3750 6500 3500 6500
$Comp
L power:GND #PWR0101
U 1 1
P 1750 3500
F 0 "#PWR0101" H 1750 3250 50  0001 C CNN
F 1 "GND" V 1755 3372 50  0000 R CNN
F 2 "" H 1750 3500 50  0001 C CNN
F 3 "" H 1750 3500 50  0001 C CNN
	1    1750 3500
	1    0    0    -1  
$EndComp
$Comp
L power:GND #PWR0102
U 1 1
P 1750 5850
F 0 "#PWR0102" H 1750 5600 50  0001 C CNN
F 1 "GND" V 1755 5722 50  0000 R CNN
F 2 "" H 1750 5850 50  0001 C CNN
F 3 "" H 1750 5850 50  0001 C CNN
	1    1750 5850
	1    0    0    -1  
$EndComp
Wire Wire Line
	1750 5750 1750 5850
Wire Wire Line
	1750 3400 1750 3500
Wire Wire Line
	2000 2500 2150 2500
$Comp
L power:VDD #PWR0103
U 1 1
P 2150 2500
F 0 "#PWR0103" H 2150 2350 50  0001 C CNN
F 1 "VDD" V 2150 2700 50  0000 C CNN
F 2 "" H 2150 2500 50  0001 C CNN
F 3 "" H 2150 2500 50  0001 C CNN
	1    2150 2500
	0    1    1    0   
$EndComp
Wire Wire Line
	2000 2600 2100 2600
Wire Wire Line
	2100 2400 2000 2400
$Comp
L power:GND #PWR0104
U 1 1
P 2100 2600
F 0 "#PWR0104" H 2100 2350 50  0001 C CNN
F 1 "GND" V 2105 2472 50  0000 R CNN
F 2 "" H 2100 2600 50  0001 C CNN
F 3 "" H 2100 2600 50  0001 C CNN
	1    2100 2600
	0    -1   -1   0   
$EndComp
$Comp
L power:GND #PWR0105
U 1 1
P 2100 2400
F 0 "#PWR0105" H 2100 2150 50  0001 C CNN
F 1 "GND" V 2105 2272 50  0000 R CNN
F 2 "" H 2100 2400 50  0001 C CNN
F 3 "" H 2100 2400 50  0001 C CNN
	1    2100 2400
	0    -1   -1   0   
$EndComp
$Comp
L power:GND #PWR0106
U 1 1
P 1400 2400
F 0 "#PWR0106" H 1400 2150 50  0001 C CNN
F 1 "GND" V 1405 2272 50  0000 R CNN
F 2 "" H 1400 2400 50  0001 C CNN
F 3 "" H 1400 2400 50  0001 C CNN
	1    1400 2400
	0    1    -1   0   
$EndComp
$Comp
L power:GND #PWR0107
U 1 1
P 1400 2600
F 0 "#PWR0107" H 1400 2350 50  0001 C CNN
F 1 "GND" V 1405 2472 50  0000 R CNN
F 2 "" H 1400 2600 50  0001 C CNN
F 3 "" H 1400 2600 50  0001 C CNN
	1    1400 2600
	0    1    -1   0   
$EndComp
Wire Wire Line
	1400 2400 1500 2400
Wire Wire Line
	1500 2600 1400 2600
$Comp
L power:VDD #PWR0108
U 1 1
P 1350 2500
F 0 "#PWR0108" H 1350 2350 50  0001 C CNN
F 1 "VDD" V 1350 2700 50  0000 C CNN
F 2 "" H 1350 2500 50  0001 C CNN
F 3 "" H 1350 2500 50  0001 C CNN
	1    1350 2500
	0    -1   1    0   
$EndComp
Wire Wire Line
	1500 2500 1350 2500
$Comp
L power:GND #PWR0109
U 1 1
P 1400 4750
F 0 "#PWR0109" H 1400 4500 50  0001 C CNN
F 1 "GND" V 1405 4622 50  0000 R CNN
F 2 "" H 1400 4750 50  0001 C CNN
F 3 "" H 1400 4750 50  0001 C CNN
	1    1400 4750
	0    1    -1   0   
$EndComp
$Comp
L power:GND #PWR0110
U 1 1
P 1400 4950
F 0 "#PWR0110" H 1400 4700 50  0001 C CNN
F 1 "GND" V 1405 4822 50  0000 R CNN
F 2 "" H 1400 4950 50  0001 C CNN
F 3 "" H 1400 4950 50  0001 C CNN
	1    1400 4950
	0    1    -1   0   
$EndComp
Wire Wire Line
	1400 4750 1500 4750
Wire Wire Line
	1500 4950 1400 4950
$Comp
L power:VDD #PWR0111
U 1 1
P 1350 4850
F 0 "#PWR0111" H 1350 4700 50  0001 C CNN
F 1 "VDD" V 1350 5050 50  0000 C CNN
F 2 "" H 1350 4850 50  0001 C CNN
F 3 "" H 1350 4850 50  0001 C CNN
	1    1350 4850
	0    -1   1    0   
$EndComp
Wire Wire Line
	1500 4850 1350 4850
Wire Wire Line
	2000 4850 2150 4850
$Comp
L power:VDD #PWR0112
U 1 1
P 2150 4850
F 0 "#PWR0112" H 2150 4700 50  0001 C CNN
F 1 "VDD" V 2150 5050 50  0000 C CNN
F 2 "" H 2150 4850 50  0001 C CNN
F 3 "" H 2150 4850 50  0001 C CNN
	1    2150 4850
	0    1    1    0   
$EndComp
Wire Wire Line
	2000 4950 2100 4950
Wire Wire Line
	2100 4750 2000 4750
$Comp
L power:GND #PWR0113
U 1 1
P 2100 4950
F 0 "#PWR0113" H 2100 4700 50  0001 C CNN
F 1 "GND" V 2105 4822 50  0000 R CNN
F 2 "" H 2100 4950 50  0001 C CNN
F 3 "" H 2100 4950 50  0001 C CNN
	1    2100 4950
	0    -1   -1   0   
$EndComp
$Comp
L power:GND #PWR0114
U 1 1
P 2100 4750
F 0 "#PWR0114" H 2100 4500 50  0001 C CNN
F 1 "GND" V 2105 4622 50  0000 R CNN
F 2 "" H 2100 4750 50  0001 C CNN
F 3 "" H 2100 4750 50  0001 C CNN
	1    2100 4750
	0    -1   -1   0   
$EndComp
Text Label 1500 5450 2    50   ~ 0
G46
Wire Wire Line
	1500 5450 1250 5450
Wire Wire Line
	1250 1900 1500 1900
Text Label 1250 5050 0    50   ~ 0
G34
Text Label 1500 5150 2    50   ~ 0
G35
Wire Wire Line
	1500 5050 1250 5050
Wire Wire Line
	1500 5150 1250 5150
Text Label 1500 5250 2    50   ~ 0
G15
Text Label 2250 4350 2    50   ~ 0
G16
Text Label 2250 4250 2    50   ~ 0
G17
Text Label 1500 4550 2    50   ~ 0
G18
Wire Wire Line
	1250 5250 1500 5250
Wire Wire Line
	2250 4350 2000 4350
Wire Wire Line
	2000 4250 2250 4250
Wire Wire Line
	1500 4550 1250 4550
Text Label 2000 1900 0    50   ~ 0
G1
Text Label 2000 1800 0    50   ~ 0
G2
Text Label 2000 2100 0    50   ~ 0
G3
Text Label 2000 5350 0    50   ~ 0
G4
Wire Wire Line
	2250 1900 2000 1900
Wire Wire Line
	2000 1800 2250 1800
Wire Wire Line
	2000 2100 2250 2100
Wire Wire Line
	2000 5350 2250 5350
Text Label 1250 2300 0    50   ~ 0
G7
Text Label 1250 2700 0    50   ~ 0
G8
Text Label 2000 2200 0    50   ~ 0
G9
Text Label 1500 2200 2    50   ~ 0
G10
Wire Wire Line
	2250 2200 2000 2200
Wire Wire Line
	1500 2200 1250 2200
Text Label 1500 4350 2    50   ~ 0
G11
Text Label 2250 4550 2    50   ~ 0
G12
Text Label 2250 4650 2    50   ~ 0
G13
Wire Wire Line
	1250 4350 1500 4350
Wire Wire Line
	2250 4550 2000 4550
Wire Wire Line
	2000 4650 2250 4650
Text Label 2250 5050 2    50   ~ 0
G25
Wire Wire Line
	2250 5050 2000 5050
Text Label 1250 4250 0    50   ~ 0
G29
Text Label 2000 2000 0    50   ~ 0
G30
Wire Wire Line
	1250 4250 1500 4250
Wire Wire Line
	2000 2000 2250 2000
Text Label 2000 4450 0    50   ~ 0
G33
Wire Wire Line
	1500 4650 1250 4650
Wire Wire Line
	2000 4450 2250 4450
Text Label 2000 2300 0    50   ~ 0
G0
Text Label 1500 5350 2    50   ~ 0
G14
Wire Wire Line
	2000 2300 2250 2300
Wire Wire Line
	1500 5350 1250 5350
Text Label 3500 4100 0    50   ~ 0
G25
Wire Wire Line
	3500 4100 3750 4100
Wire Wire Line
	1100 2900 1500 2900
Wire Wire Line
	1500 3000 1100 3000
Wire Wire Line
	1100 3100 1500 3100
Wire Wire Line
	1500 3200 1100 3200
Text Label 1150 2900 0    50   ~ 0
DBG_TX
Text Label 1150 3000 0    50   ~ 0
DBG_RX
Text Label 1150 3100 0    50   ~ 0
DBG_RTS
Text Label 1150 3200 0    50   ~ 0
DBG_CTS
Wire Wire Line
	2000 5150 2250 5150
Text Label 2000 5150 0    50   ~ 0
G28
$Comp
L power:PWR_FLAG #FLG0101
U 1 1
P 6000 1050
F 0 "#FLG0101" H 6000 1125 50  0001 C CNN
F 1 "PWR_FLAG" H 6000 1223 50  0000 C CNN
F 2 "" H 6000 1050 50  0001 C CNN
F 3 "~" H 6000 1050 50  0001 C CNN
	1    6000 1050
	1    0    0    -1  
$EndComp
Connection ~ 6000 1050
$Comp
L jaspers_lib:ECS-320-8-47-JTN Y1
U 1 1
P 5650 4100
F 0 "Y1" H 5650 4405 50  0000 C CNN
F 1 "ECS-320-8-47-JTN" H 5650 4314 50  0000 C CNN
F 2 "jaspers_footprints:ECX-1247" H 5700 3650 50  0001 C CNN
F 3 "https://nl.mouser.com/datasheet/2/122/ECX_1247-220263.pdf" H 5600 3550 50  0001 C CNN
F 4 "ECS-320-8-47-JTN" H 5650 4100 50  0001 C CNN "Partnum"
	1    5650 4100
	1    0    0    -1  
$EndComp
Wire Wire Line
	5600 4300 5600 4350
Wire Wire Line
	5600 4350 5650 4350
Wire Wire Line
	5700 4350 5650 4350
Connection ~ 5650 4350
Wire Wire Line
	5700 4350 5700 4300
$Comp
L jaspers_lib:APOLLO3 U1
U 1 1
P 4400 7100
F 0 "U1" H 4750 12850 50  0000 C CNN
F 1 "APOLLO3" H 3900 12800 50  0000 C CNN
F 2 "jaspers_footprints:BGA-81_9x9_5.0x5.0mm" H 4400 7100 50  0001 C CNN
F 3 "https://www.ambiqmicro.com/static/mcu/files/Apollo3_Blue_MCU_Data_Sheet_v0_10_0.pdf" H 4400 7100 50  0001 C CNN
F 4 "AMA3B1KK-KBR-B0" H 4400 7100 50  0001 C CNN "Partnum"
	1    4400 7100
	1    0    0    -1  
$EndComp
$Comp
L Device:R R2
U 1 1
P 5500 3400
F 0 "R2" V 5450 3200 50  0000 C CNN
F 1 "DNP" V 5550 3200 50  0000 C CNN
F 2 "Resistor_SMD:R_0603_1608Metric" V 5430 3400 50  0001 C CNN
F 3 "~" H 5500 3400 50  0001 C CNN
	1    5500 3400
	0    1    1    0   
$EndComp
$Comp
L Connector:Conn_Coaxial J5
U 1 1
P 6750 6650
F 0 "J5" H 6850 6625 50  0000 L CNN
F 1 "Conn_Coaxial" H 6850 6534 50  0000 L CNN
F 2 "Connector_Coaxial:U.FL_Hirose_U.FL-R-SMT-1_Vertical" H 6750 6650 50  0001 C CNN
F 3 " ~" H 6750 6650 50  0001 C CNN
F 4 "U.FL-R-SMT-1" H 6750 6650 50  0001 C CNN "Partnum"
	1    6750 6650
	1    0    0    -1  
$EndComp
$Comp
L power:GND #PWR022
U 1 1
P 6750 6900
F 0 "#PWR022" H 6750 6650 50  0001 C CNN
F 1 "GND" H 6755 6727 50  0000 C CNN
F 2 "" H 6750 6900 50  0001 C CNN
F 3 "" H 6750 6900 50  0001 C CNN
	1    6750 6900
	1    0    0    -1  
$EndComp
Wire Wire Line
	6750 6850 6750 6900
Wire Wire Line
	2000 3100 2250 3100
Wire Wire Line
	2250 3000 2000 3000
Wire Wire Line
	2000 2700 2250 2700
Wire Wire Line
	2250 2900 2000 2900
Wire Wire Line
	2250 2800 2000 2800
Text Label 2250 3100 2    50   ~ 0
G40
Text Label 2250 3000 2    50   ~ 0
G39
Text Label 2250 2700 2    50   ~ 0
G38
Text Label 2250 2900 2    50   ~ 0
G37
Text Label 2250 2800 2    50   ~ 0
G36
Wire Wire Line
	2000 5450 2250 5450
Wire Wire Line
	1500 2800 1250 2800
Text Label 2000 5450 0    50   ~ 0
G6
Text Label 1250 2800 0    50   ~ 0
G5
Wire Wire Line
	1250 2000 1500 2000
Text Label 1500 2000 2    50   ~ 0
G49
Wire Wire Line
	1250 2700 1500 2700
Wire Wire Line
	1500 2300 1250 2300
Wire Wire Line
	1500 2100 1250 2100
Text Label 1500 2100 2    50   ~ 0
G48
Text Label 1250 4650 0    50   ~ 0
G32
Wire Wire Line
	1250 4450 1500 4450
Text Label 1250 4450 0    50   ~ 0
G31
$Comp
L Device:C C19
U 1 1
P 10000 3050
F 0 "C19" H 10000 2950 50  0000 R CNN
F 1 "1uF" H 10000 3150 50  0000 R CNN
F 2 "Capacitor_SMD:C_0603_1608Metric" H 10038 2900 50  0001 C CNN
F 3 "~" H 10000 3050 50  0001 C CNN
F 4 "TMK107B7105KA-T" H 10000 3050 50  0001 C CNN "Partnum"
	1    10000 3050
	-1   0    0    1   
$EndComp
$Comp
L power:VDD #PWR023
U 1 1
P 10000 2850
F 0 "#PWR023" H 10000 2700 50  0001 C CNN
F 1 "VDD" H 10017 3023 50  0000 C CNN
F 2 "" H 10000 2850 50  0001 C CNN
F 3 "" H 10000 2850 50  0001 C CNN
	1    10000 2850
	1    0    0    -1  
$EndComp
$Comp
L power:GND #PWR024
U 1 1
P 10000 3250
F 0 "#PWR024" H 10000 3000 50  0001 C CNN
F 1 "GND" V 10005 3122 50  0000 R CNN
F 2 "" H 10000 3250 50  0001 C CNN
F 3 "" H 10000 3250 50  0001 C CNN
	1    10000 3250
	1    0    0    -1  
$EndComp
Wire Wire Line
	10000 3250 10000 3200
Wire Wire Line
	10000 2850 10000 2900
$Comp
L power:GND #PWR0115
U 1 1
P 5600 1550
F 0 "#PWR0115" H 5600 1300 50  0001 C CNN
F 1 "GND" V 5605 1422 50  0000 R CNN
F 2 "" H 5600 1550 50  0001 C CNN
F 3 "" H 5600 1550 50  0001 C CNN
	1    5600 1550
	1    0    0    -1  
$EndComp
Wire Wire Line
	5600 1450 5600 1550
$Comp
L Connector_Generic:Conn_01x02 J6
U 1 1
P 7150 2000
F 0 "J6" H 7230 1992 50  0000 L CNN
F 1 "Conn_01x02" H 7230 1901 50  0000 L CNN
F 2 "Connector_PinHeader_1.27mm:PinHeader_1x02_P1.27mm_Vertical" H 7150 2000 50  0001 C CNN
F 3 "~" H 7150 2000 50  0001 C CNN
F 4 "GRPB021VWVN-RC" H 7150 2000 50  0001 C CNN "Partnum"
	1    7150 2000
	1    0    0    -1  
$EndComp
$Comp
L power:VDD #PWR025
U 1 1
P 6900 1950
F 0 "#PWR025" H 6900 1800 50  0001 C CNN
F 1 "VDD" H 6917 2123 50  0000 C CNN
F 2 "" H 6900 1950 50  0001 C CNN
F 3 "" H 6900 1950 50  0001 C CNN
	1    6900 1950
	1    0    0    -1  
$EndComp
$Comp
L power:GND #PWR026
U 1 1
P 6900 2150
F 0 "#PWR026" H 6900 1900 50  0001 C CNN
F 1 "GND" V 6905 2022 50  0000 R CNN
F 2 "" H 6900 2150 50  0001 C CNN
F 3 "" H 6900 2150 50  0001 C CNN
	1    6900 2150
	1    0    0    -1  
$EndComp
Wire Wire Line
	6900 1950 6900 2000
Wire Wire Line
	6900 2000 6950 2000
Wire Wire Line
	6900 2150 6900 2100
Wire Wire Line
	6900 2100 6950 2100
$Comp
L jaspers_lib:eC_Registration H1
U 1 1
P 9950 5850
F 0 "H1" H 10050 5896 50  0000 L CNN
F 1 "eC_Registration" H 10050 5805 50  0000 L CNN
F 2 "jaspers_footprints:eC_Mount" H 9950 5850 50  0001 C CNN
F 3 "https://www.eurocircuits.com/ec-registration-system/" H 9950 5850 50  0001 C CNN
	1    9950 5850
	1    0    0    -1  
$EndComp
$Comp
L jaspers_lib:eC_Registration H2
U 1 1
P 9950 6150
F 0 "H2" H 10050 6196 50  0000 L CNN
F 1 "eC_Registration" H 10050 6105 50  0000 L CNN
F 2 "jaspers_footprints:eC_Mount" H 9950 6150 50  0001 C CNN
F 3 "https://www.eurocircuits.com/ec-registration-system/" H 9950 6150 50  0001 C CNN
	1    9950 6150
	1    0    0    -1  
$EndComp
Text Label 1500 1900 2    50   ~ 0
G47
Text Label 2050 5250 0    50   ~ 0
nRST
Wire Wire Line
	2000 5250 2250 5250
$Comp
L Device:R R8
U 1 1
P 8450 3350
F 0 "R8" H 8520 3396 50  0000 L CNN
F 1 "DNP" H 8520 3305 50  0000 L CNN
F 2 "Resistor_SMD:R_0603_1608Metric" V 8380 3350 50  0001 C CNN
F 3 "~" H 8450 3350 50  0001 C CNN
	1    8450 3350
	1    0    0    -1  
$EndComp
$Comp
L power:VDD #PWR027
U 1 1
P 8450 3150
F 0 "#PWR027" H 8450 3000 50  0001 C CNN
F 1 "VDD" H 8467 3323 50  0000 C CNN
F 2 "" H 8450 3150 50  0001 C CNN
F 3 "" H 8450 3150 50  0001 C CNN
	1    8450 3150
	1    0    0    -1  
$EndComp
Wire Wire Line
	8450 3150 8450 3200
Wire Wire Line
	8450 3550 8450 3500
Wire Wire Line
	8450 3550 9200 3550
$EndSCHEMATC
